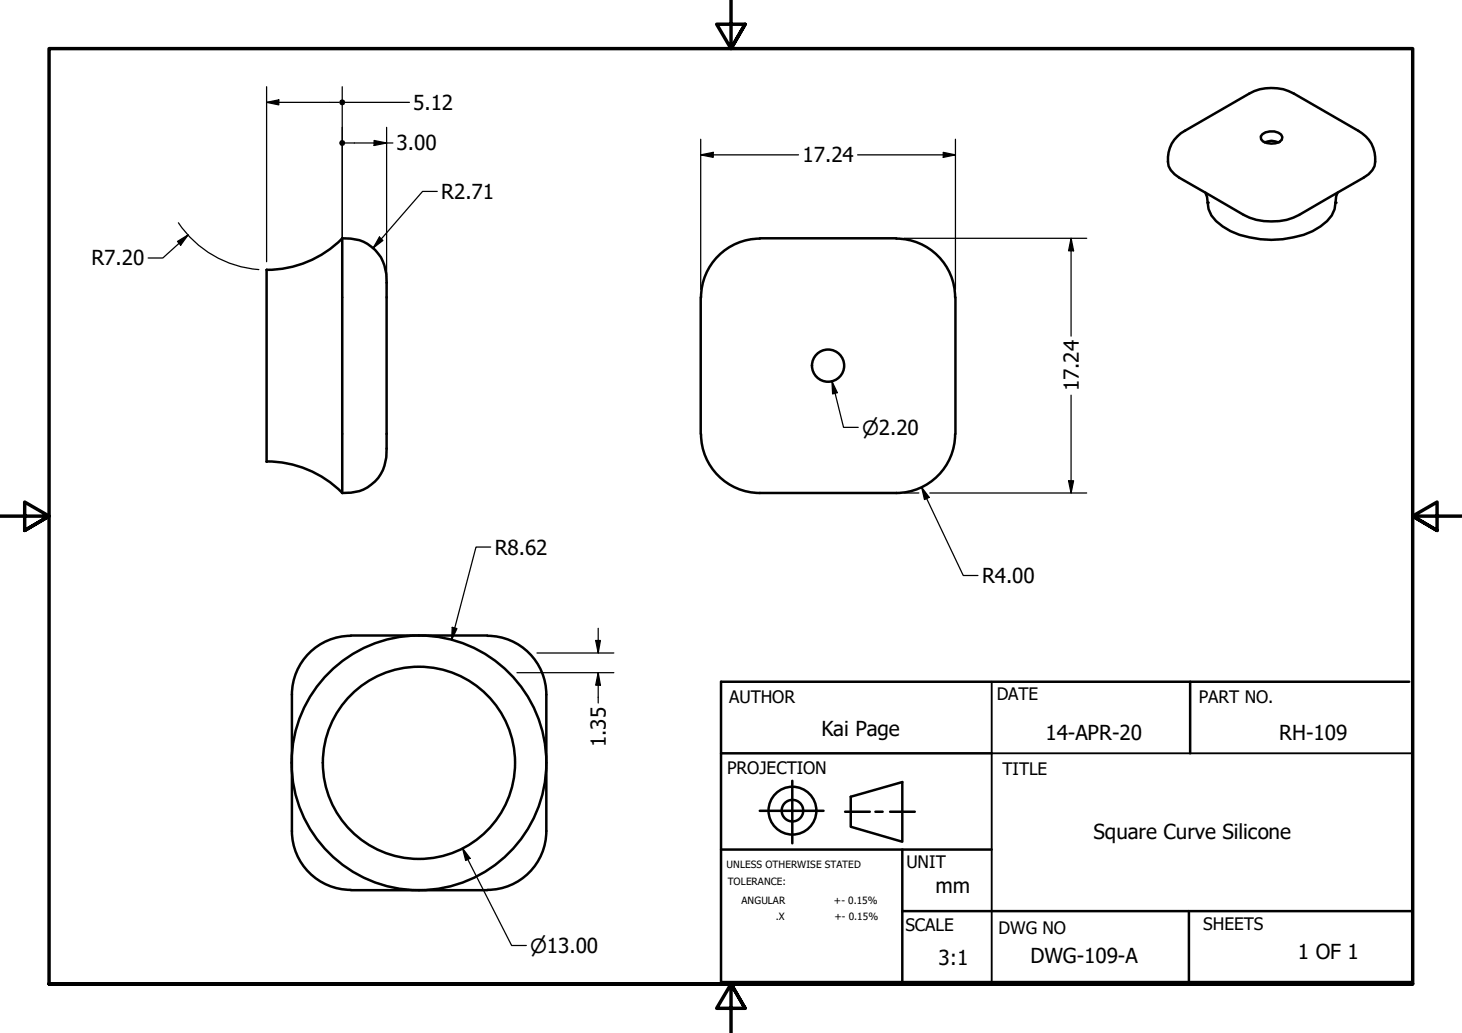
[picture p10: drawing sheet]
<svg xmlns="http://www.w3.org/2000/svg" width="297mm" height="210mm" viewBox="0 0 297 210" stroke-linecap="round" stroke-linejoin="round" font-family="sans-serif">
<!-- layer: Visible (ANSI) -->
<g fill="none" stroke="#000" stroke-width=".51">
<path d="M239.2 27.7l1.5-1.1 13.1-7.6a9.6 9.6 0 0 1 9.1 0l13.1 7.6a6.5 6.5 0 0 1 3.3 7.2l-.5 .8-.7 .8-1 .7-13.1 7.6a12.6 12.6 0 0 1-11.3 0l-13.1-7.6a3.8 3.8 0 0 1-2.3-4.2 6.3 6.3 0 0 1 1.9-4.2zM244.9 39.2l.3 .8 .2 1.2a5.8 5.8 0 0 0 3 4.8 19.3 19.3 0 0 0 14.4 2.2 12.3 12.3 0 0 0 7.8-4.4l.5-1.3 .4-2.5 .3-.8M256.5 27.3a3.2 3.2 0 0 1 3.8 0l.2 .5a1.81 1.81 0 0 1-2.2 1.4l-.9-.1-.8-.4-.4-.4v-.6zM256.9 28.9a3.2 3.2 0 0 1 2.8 0M54.2 54.8v39M69.5 48.4a8.2 8.2 0 0 1 9 9v33.8a8.2 8.2 0 0 1-9 9M69.5 48.4v51.8M69.5 48.4a21.5 21.5 0 0 1-15.3 6.4M154.4 48.4h27.7M154.4 48.5a12 12 0 0 0-12 12M182.1 48.5a12 12 0 0 1 12 12M142.4 60.4v27.8"/>
<path d="M194.1 60.4v27.8M54.2 93.8a21.5 21.5 0 0 1 15.3 6.4M142.4 88.2a12 12 0 0 0 12 12M194.1 88.2a12 12 0 0 1-12 12h-27.7M71.3 129.2a12 12 0 0 0-12 11.9v27.8M71.3 129.1h27.7M99 129.2a12 12 0 0 1 12 12v27.7M59.3 168.8a12 12 0 0 0 12 12M111 168.9a12 12 0 0 1-12 11.9M71.3 180.9h27.7"/>
<circle cx="168.2" cy="74.3" r="3.3"/>
<circle cx="85.1" cy="155" r="25.9"/>
<circle cx="85.1" cy="155" r="19.5"/>
</g>
<g fill="#000">
<circle cx="245.4" cy="41.2" r=".25"/>
<circle cx="271.3" cy="41.2" r=".25"/>
</g>
<!-- layer: Border (ANSI) -->
<path d="M148.5 -.1v10l-2.9-5h5.8l-2.9 5 2.9-5M0 104.9h10l-5-2.9v5.8l5-2.9-5 2.9M297 104.9h-10l5-2.9v5.8l-5-2.9 5 2.9M10 199.9v-190h277v190h-277h277M151.4 204.9l-2.9-5 2.9 5h-5.8l2.9-5v10" fill="none" stroke="#000" stroke-width=".7"/>
<!-- layer: Title (ANSI) -->
<g fill="none" stroke="#000" stroke-width=".51">
<path d="M241.8 138.5v14.6M286.3 138.5h-139.8v61.1h140.5M146.5 153.1h55M161 158.7v12.7M146.5 172.6h55M154.4 164.8h12.9M171.7 164.9h5M172.8 161.9l10.5-3v12.1l-10.5-3zM177.9 164.9h1.4M180.8 164.9h5.1M183.3 172.6v27.3M183.3 185.1h103.5"/>
<path d="M241.6 185.1v14.8"/>
<circle cx="161" cy="164.7" r="4.9"/>
<circle cx="161" cy="164.7" r="2.19"/>
</g>
<path d="M201.5 138.5v61.1M201.5 153.1h85.3M139.3 199.9h147.5" fill="none" stroke="#000" stroke-width=".38"/>
<!-- layer: Dimension (ANSI) -->
<g fill="none" stroke="#000" stroke-width=".25">
<path d="M54.2 17.6v35.6M69.5 17.6v55.1M54.2 20.8l2.4-.5v1zM54.2 20.8h14.7M69.5 20.8h13.7M70.2 29.1h9.6M76 28.5l2.5 .6-2.5 .5zM78.5 25.9v32.9M88.8 38.9h-2.9l-10.1 11.5M142.4 31.5l2.5-.5v1zM142.4 31.5h19.8M142.4 28.3v30.5"/>
<path d="M174.2 31.5h19.9M191.6 31l2.5 .5-2.5 .5zM194.1 28.3v30.5M36.1 49.1l2.1-1.4-1.5 2.1zM36.2 45.3a21.6 21.6 0 0 0 16.4 9.5M38.2 47.7l-5.1 4.7h-3M77.1 48.2l.7 .7-2 1.5zM183.7 48.4h37.1M217.6 48.4l.5 2.6h-1zM217.6 48.4v19.9M169 77.5l1.1 2.3-.9 .2zM169 77.5l2.4 9.3h3"/>
<path d="M187.3 99l1.5 2.1-1 .4zM187.3 99l8.4 17.9h3M217.1 97.7h1l-.5 2.5zM217.6 80.3v19.9M99.7 111.2h-3l-4.9 18.8M183.7 100.2h3M188.9 100.2h31.9M91.9 127.5l.9 .2-1 2.3zM105 136.7h19.7M109.1 132.7h15.6M121 130.1h1l-.5 2.6zM121.5 136.7l.5 2.5h-1z"/>
<path d="M121.5 127.7v5M121.5 136.7v6.1M94 172.4l1.5 2-.9 .5zM94 172.4l9.9 19.7h3"/>
</g>
<g fill="#000">
<path d="M54.2 20.8l2.4-.5v1z" fill-rule="evenodd"/>
<path d="M76 28.5l2.5 .6-2.5 .5z" fill-rule="evenodd"/>
<path d="M142.4 31.5l2.5-.5v1z" fill-rule="evenodd"/>
<path d="M191.6 31l2.5 .5-2.5 .5z" fill-rule="evenodd"/>
<path d="M36.1 49.1l2.1-1.4-1.5 2.1z" fill-rule="evenodd"/>
<path d="M77.1 48.2l.7 .7-2 1.5z" fill-rule="evenodd"/>
<path d="M217.6 48.4l.5 2.6h-1z" fill-rule="evenodd"/>
<path d="M169 77.5l1.1 2.3-.9 .2z" fill-rule="evenodd"/>
<path d="M217.1 97.7h1l-.5 2.5z" fill-rule="evenodd"/>
<path d="M187.3 99l1.5 2.1-1 .4z" fill-rule="evenodd"/>
<path d="M91.9 127.5l.9 .2-1 2.3z" fill-rule="evenodd"/>
<path d="M121 130.1h1l-.5 2.6z" fill-rule="evenodd"/>
<path d="M121.5 136.7l.5 2.5h-1z" fill-rule="evenodd"/>
<path d="M94 172.4l1.5 2-.9 .5z" fill-rule="evenodd"/>
<circle cx="69.5" cy="29.1" r=".63"/>
<circle cx="69.5" cy="20.8" r=".63"/>
</g>
<g font-size="4.2">
<text x="83.9" y="22.3">5.12</text>
<text x="80.6" y="30.6">3.00</text>
<text x="163.1" y="33">17.24</text>
<text x="89.7" y="40.5">R2.71</text>
<text x="18.6" y="53.9">R7.20</text>
<text x="219.2" y="79.5" transform="rotate(-90 219.2 79.5)">17.24</text>
<text x="100.5" y="112.7">R8.62</text>
<text x="199.5" y="118.5">R4.00</text>
<text x="166.9" y="149.5">Kai Page</text>
<text x="123.1" y="151.8" transform="rotate(-90 123.1 151.8)">1.35</text>
<text x="212.4" y="150.3">14-APR-20</text>
<text x="259.9" y="150.4">RH-109</text>
<text x="222.2" y="170.4">Square Curve Silicone</text>
<text x="190.1" y="181.5">mm</text>
<text x="190.7" y="196.2">3:1</text>
<text x="209.4" y="195.7">DWG-109-A</text>
<text x="263.7" y="194.9">1 OF 1</text>
</g>
<g font-size="4">
<text x="175.2" y="88.3">⌀2.20</text>
<text x="107.7" y="193.6">⌀13.00</text>
</g>
<g font-size="3.5">
<text x="148.1" y="142.8">AUTHOR</text>
<text x="202.5" y="142.2">DATE</text>
<text x="243.6" y="142.8">PART NO.</text>
<text x="147.8" y="157.2">PROJECTION</text>
<text x="203.7" y="157.5">TITLE</text>
<text x="184.1" y="176.4">UNIT</text>
<text x="184" y="189.3">SCALE</text>
<text x="202.9" y="189.7">DWG NO</text>
<text x="244.5" y="188.9">SHEETS</text>
</g>
<g font-size="2">
<text x="147.6" y="176.4">UNLESS OTHERWISE STATED</text>
<text x="147.9" y="179.9">TOLERANCE:</text>
<text x="150.7" y="183.6">ANGULAR</text>
<text x="169.4" y="183.7">+- 0.15%</text>
<text x="157.6" y="187">.X</text>
<text x="169.5" y="187">+- 0.15%</text>
</g>
</svg>
